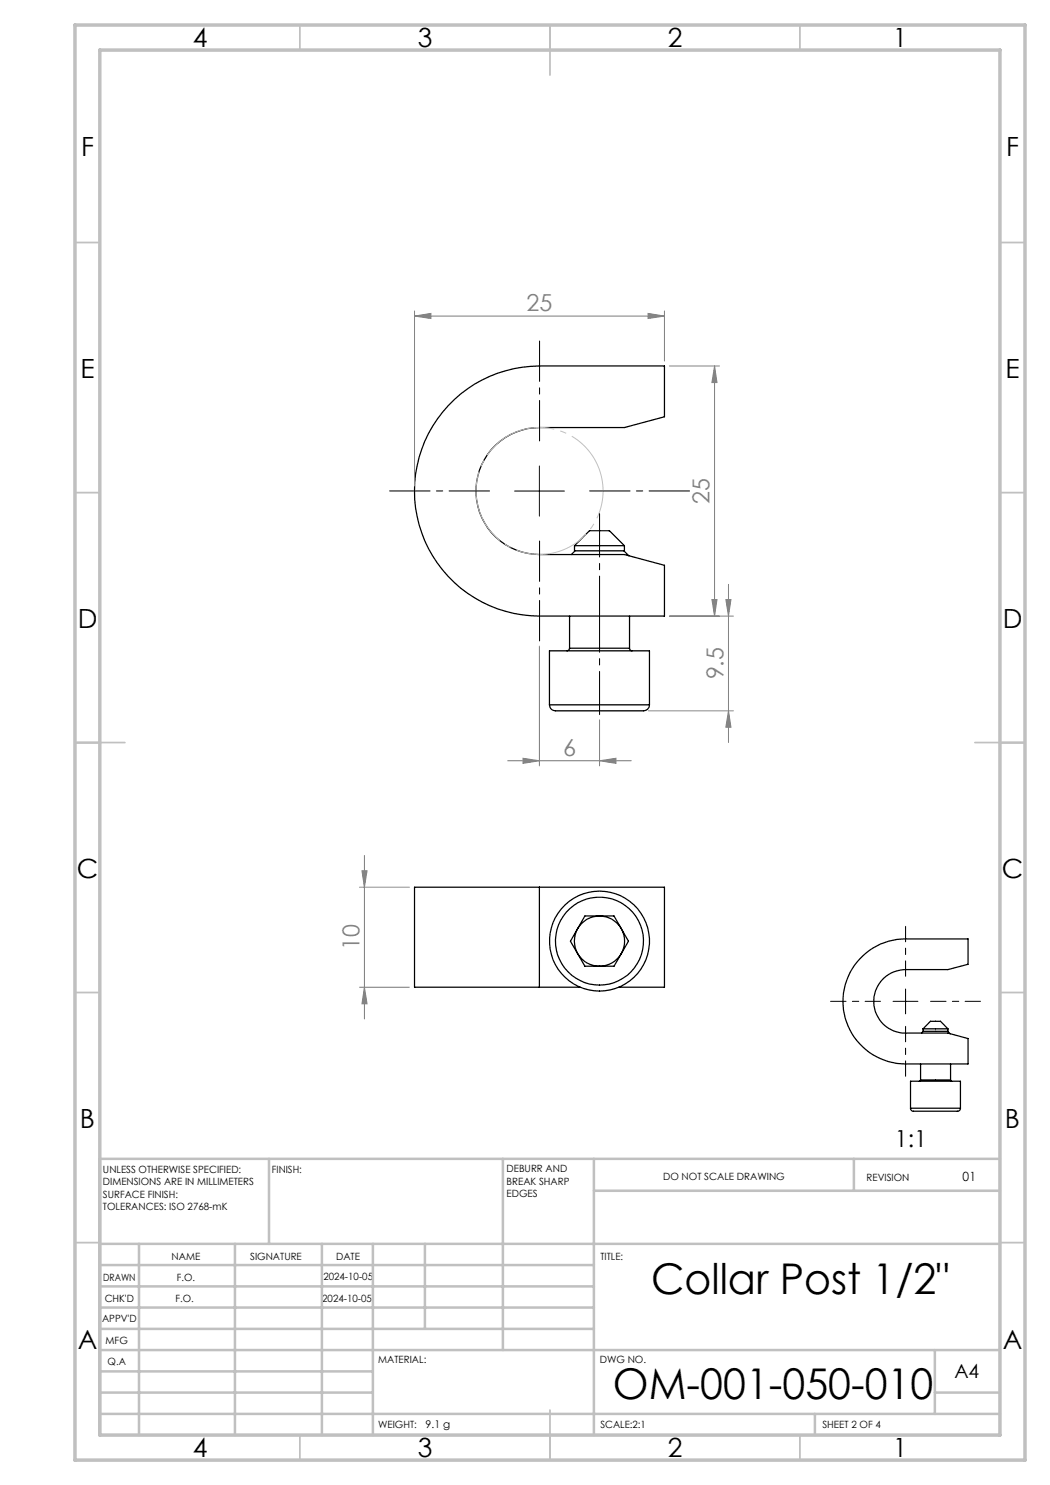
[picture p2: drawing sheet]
<svg xmlns="http://www.w3.org/2000/svg" width="210mm" height="297mm" viewBox="0 0 210 297" stroke-linecap="round" stroke-linejoin="round" font-family="sans-serif">
<g fill="none" stroke="#000" stroke-width=".25">
<path d="M89.6 81.1a25 25 0 0 1 18.3-7.9h25v10.2l-8 2.1h-17a12.7 12.7 0 0 0-12.7 12.7 12.7 12.7 0 0 0 12.7 12.7h17l8 2.2v10.1h-25a25 25 0 0 1-22.9-15 25 25 0 0 1 4.6-27.1zM114.9 109.1l3-3h4l3 3M114.9 109.1h10M114.9 109.1v1.1h10v-1.1M115 110.2l-.7 .7M124.8 110.2l1 1M113.9 129.6l-.1 .3-.4 .3M113.9 129.6h12M113.9 123.2v6.4M125.9 129.6l.1 .3 .4 .3M125.9 123.2v6.4M109.9 141a1.37 1.37 0 0 0 1.8 1.2h15.5a3.3 3.3 0 0 0 2.3-.4l.3-.4 .1-.4"/>
<path d="M109.9 141v-10.8h20v10.8M109.9 141h20M107.9 177.4h-25v20h25M107.9 177.4h25v20h-9.1M107.9 177.4v20M107.9 197.4h8.1M117 183.2h5.8l2.9 5-2.9 5h-5.8l-2.9-5zM172 191.8a12.2 12.2 0 0 1 9.1-4h12.5v5.1l-4 1h-8.5a6.4 6.4 0 0 0-6.3 6.4 6.4 6.4 0 0 0 6.3 6.3h8.5l4 1.1v5.1h-12.5a12.5 12.5 0 0 1-11.4-7.5 12.5 12.5 0 0 1 2.3-13.5zM184.1 216l-.3 .2M184.1 216h6M184.1 212.8v3.2M184.6 205.8l1.5-1.5h2l1.5 1.5"/>
<path d="M184.6 205.8h5M184.6 205.8v.5h5v-.5M184.6 206.3l-.3 .3M189.5 206.3l.5 .5M190.1 216l.3 .2M190.1 212.8v3.2M182.1 221.6a.76 .76 0 0 0 1.1 .6h8.3a.6 .6 0 0 0 .6-.6M182.1 221.6v-5.4h10v5.4M182.1 221.6h10"/>
<circle cx="119.9" cy="188.2" r="10"/>
<circle cx="119.9" cy="188.2" r="5"/>
<circle cx="119.9" cy="188.2" r="8.8"/>
</g>
<path d="M120.1 94.5a12.7 12.7 0 0 0-21.2-5.2 12.7 12.7 0 0 0 5.5 21.1 12.7 12.7 0 0 0 15.9-14.9l-.2-1" fill="none" stroke="#c0c0c0" stroke-width=".2" stroke-dasharray="15.2 1.3 1.3 1.3" stroke-dashoffset="5.8" stroke-linecap="butt"/>
<g fill="none" stroke="#808080" stroke-width=".2">
<path d="M82.9 63.2l3.3-.5v1zM82.9 62.2v35M82.9 63.2h50M129.6 62.7l3.3 .5-3.3 .5zM132.9 62.2v10M133.9 73.2h10M142.9 73.2v50M142.9 73.2l.5 3.3h-1zM142.4 119.9h1l-.5 3.3zM145.2 119.9h1l-.5 3.3zM145.7 116.9v31.6M107.9 129.2v24"/>
<path d="M133.9 123.2h12.8M101.5 152.1h24.8M104.6 151.7l3.3 .4-3.3 .6zM119.9 152.1l3.3-.4v1zM119.9 144v9.2M129.7 142.2h17M145.7 142.2l.5 3.2h-1zM71.9 177.4h10M72.4 174.2h1l-.5 3.2zM72.9 171.1v32.7M71.9 197.4h10M72.9 197.4l.5 3.4h-1z"/>
</g>
<path d="M119.9 102.7v40.2" fill="none" stroke="#000" stroke-width=".2" stroke-dasharray="15.2 1.3 1.3 1.3" stroke-dashoffset="6.6"/>
<path d="M97.9 98.2h-20M107.9 88.2v-20M117.9 98.2h20M107.9 108.2v20" fill="none" stroke="#000" stroke-width=".2" stroke-dasharray="15.2 1.3 1.3 1.3" stroke-dashoffset="7.1"/>
<path d="M181.1 195.3v-10M176.1 200.3h-10M181.1 205.3v10M186.1 200.3h10" fill="none" stroke="#000" stroke-width=".2" stroke-dasharray="15.2 1.3 1.3 1.3" stroke-dashoffset="12.1"/>
<path d="M102.9 98.2h10M107.9 93.2v10M181.1 197.8v5M178.6 200.3h5" fill="none" stroke="#000" stroke-width=".2"/>
<g fill="none" stroke="#c0c0c0" stroke-width=".35">
<path d="M60 5v5M110 5v10M160 5v5M15 48.5h5M200 48.5h5M15 98.5h5M200 98.5h5M15 148.5h10M195 148.5h10M15 198.5h5M200 198.5h5M15 248.5h5"/>
<path d="M200 248.5h5M60 287v5M110 282v10M160 287v5"/>
</g>
<g fill="none" stroke="#c0c0c0" stroke-width=".5">
<path d="M53.8 231.8v17M100.6 231.8v38.2M118.8 231.8v55.2M118.8 238.2h81.2M170.8 231.8v6.4M200 231.8h-180v55.2M20 248.8h180M20 257.3h98.8M20 253h98.8M27.8 248.8v38.2M47 248.8v38.2M64.4 248.8v38.2"/>
<path d="M74.6 248.8v38.2M85 248.8v17M20 265.8h98.8M20 261.5h98.8M20 278.5h54.6M20 274.3h54.6M20 270h180M187 278.5h13M187 270v12.8M20 282.8h180M163 282.8v4.2"/>
</g>
<path d="M15 5h190v287h-190zM20 10h180v277h-180z" fill="none" stroke="#c0c0c0" stroke-width=".7"/>
<g fill="#808080">
<path d="M129.6 62.7l3.3 .5-3.3 .5zM82.9 63.2l3.3-.5v1zM119.9 152.1l3.3-.4v1zM104.6 151.7l3.3 .4-3.3 .6z"/>
<path d="M72.4 174.2h1l-.5 3.2zM72.9 197.4l.5 3.4h-1z"/>
<path d="M142.9 73.2l.5 3.3h-1zM142.4 119.9h1l-.5 3.3zM145.2 119.9h1l-.5 3.3zM145.7 142.2l.5 3.2h-1z"/>
</g>
<g font-size="8.5">
<text x="130.2" y="258.8">Collar Post 1/2&quot;</text>
<text x="122.6" y="279.7">OM-001-050-010</text>
</g>
<g font-size="5.3">
<text x="38.5" y="9.5">4</text>
<text x="83.5" y="9.5">3</text>
<text x="133.6" y="9.5">2</text>
<text x="178.6" y="9.5">1</text>
<text x="16.2" y="31.3">F</text>
<text x="201.2" y="31.3">F</text>
<text x="16.1" y="75.5">E</text>
<text x="201.1" y="75.5">E</text>
<text x="15.5" y="125.5">D</text>
<text x="200.5" y="125.5">D</text>
<text x="15.4" y="175.5">C</text>
<text x="200.4" y="175.5">C</text>
<text x="16" y="225.5">B</text>
<text x="201" y="225.5">B</text>
<text x="15.5" y="269.8">A</text>
<text x="200.5" y="269.8">A</text>
<text x="38.5" y="291.5">4</text>
<text x="83.5" y="291.5">3</text>
<text x="133.6" y="291.5">2</text>
<text x="178.6" y="291.5">1</text>
</g>
<g font-size="4.7" fill="#808080">
<text x="105.3" y="62.2">25</text>
<text x="141.9" y="100.8" transform="rotate(-90 141.9 100.8)">25</text>
<text x="144.7" y="135.9" transform="rotate(-90 144.7 135.9)">9.5</text>
<text x="112.6" y="151.1">6</text>
<text x="71.9" y="190" transform="rotate(-90 71.9 190)">10</text>
</g>
<text font-size="4.7" x="179" y="229.5">1:1</text>
<text font-size="3.9" x="190.9" y="275.5">A4</text>
<text font-size="2.5" x="192.5" y="236.1">01</text>
<text font-size="2.1" x="85.1" y="285.6">9.1 g</text>
<g font-size="2">
<text x="20.6" y="234.6">UNLESS OTHERWISE SPECIFIED:</text>
<text x="20.6" y="237.1">DIMENSIONS ARE IN MILLIMETERS</text>
<text x="20.6" y="239.6">SURFACE FINISH:</text>
<text x="54.4" y="234.6">FINISH:</text>
<text x="101.3" y="234.5">DEBURR AND</text>
<text x="101.3" y="237">BREAK SHARP</text>
<text x="101.3" y="239.5">EDGES</text>
<text x="132.6" y="236">DO NOT SCALE DRAWING</text>
<text x="173.3" y="236.2">REVISION</text>
<text x="20.6" y="242.1">TOLERANCES: ISO 2768-mK</text>
<text x="34.3" y="252">NAME</text>
<text x="50" y="251.9">SIGNATURE</text>
<text x="67.2" y="251.9">DATE</text>
<text x="120.1" y="251.9">TITLE:</text>
<text x="20.6" y="256.1">DRAWN</text>
<text x="35.3" y="256.1">F.O.</text>
<text x="64.7" y="255.9">2024-10-05</text>
<text x="20.9" y="260.3">CHK'D</text>
<text x="35.1" y="260.3">F.O.</text>
<text x="64.4" y="260.3">2024-10-05</text>
<text x="20.4" y="264.4">APPV'D</text>
<text x="21.1" y="268.8">MFG</text>
<text x="21.5" y="273">Q.A</text>
<text x="75.6" y="272.5">MATERIAL:</text>
<text x="120" y="272.5">DWG NO.</text>
<text x="75.6" y="285.5">WEIGHT:</text>
<text x="120.1" y="285.6">SCALE:2:1</text>
<text x="164.5" y="285.6">SHEET 2 OF 4</text>
</g>
</svg>
